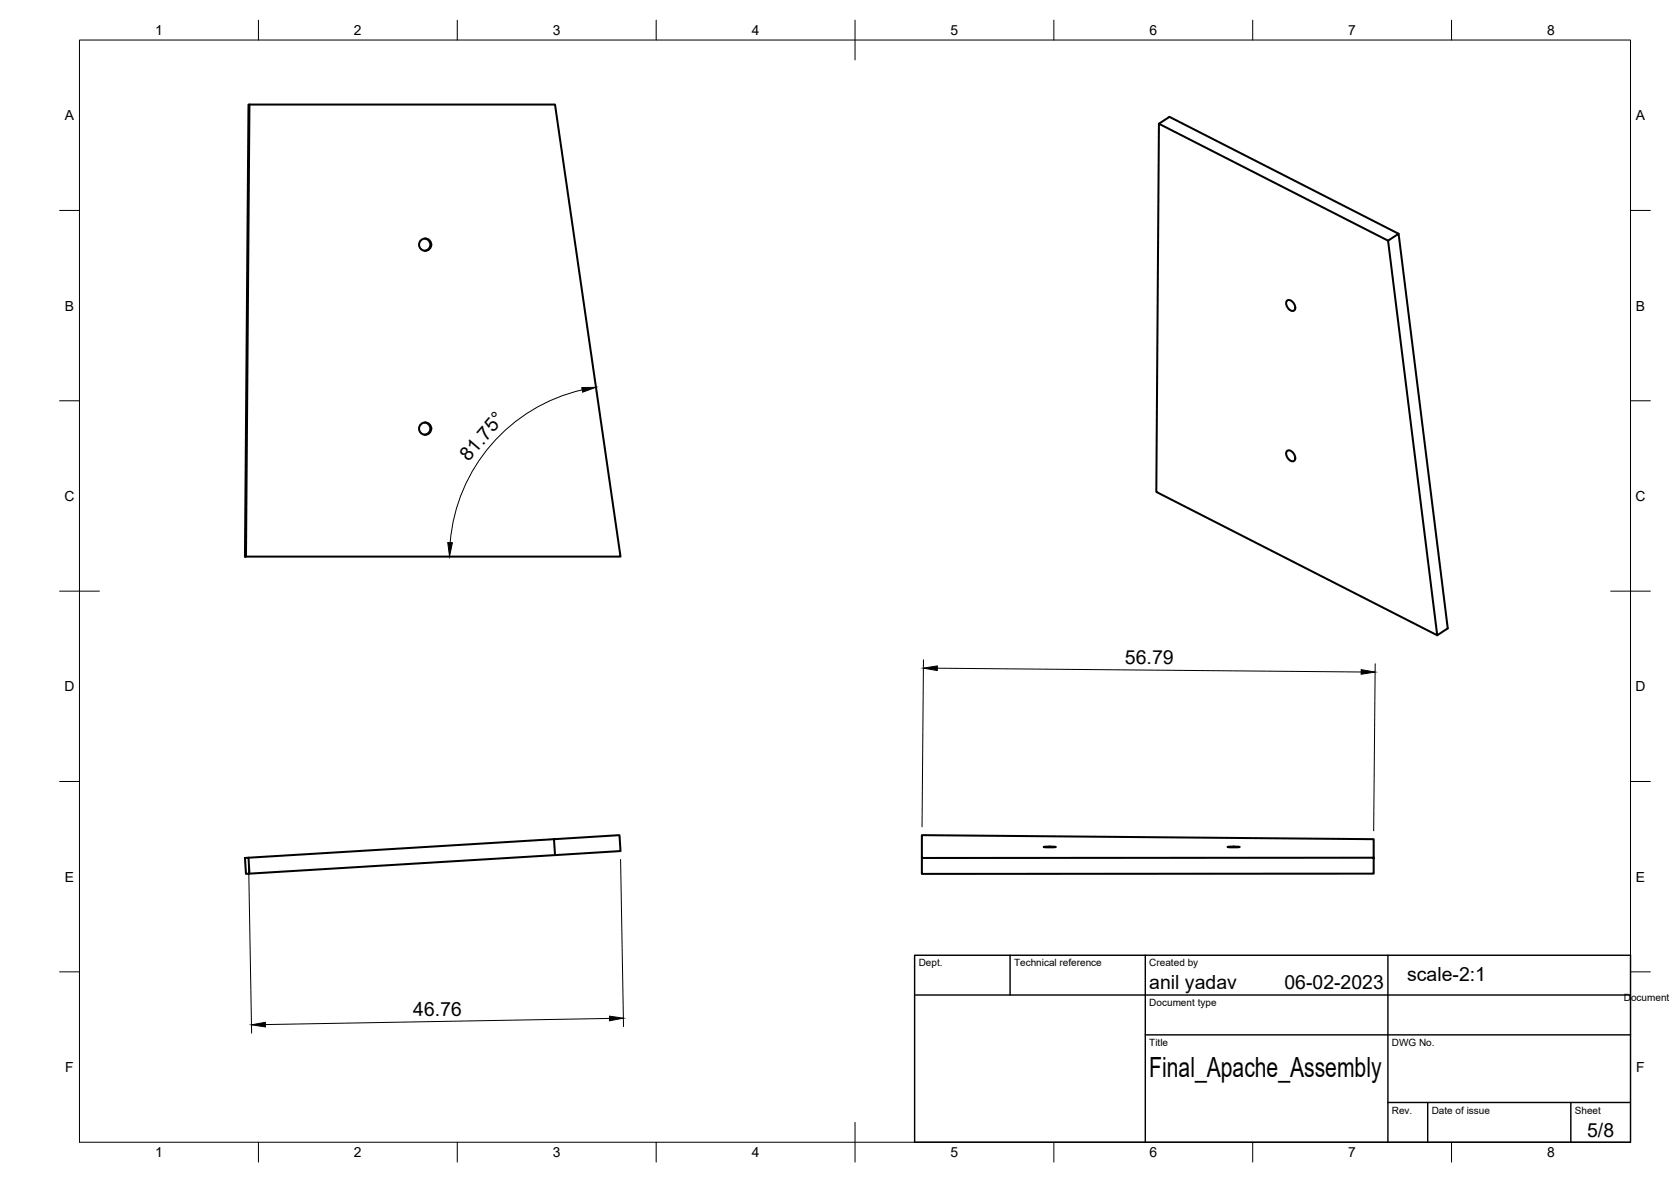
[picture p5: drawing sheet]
<svg xmlns="http://www.w3.org/2000/svg" width="420mm" height="297mm" viewBox="0 0 420 297" stroke-linecap="round" stroke-linejoin="round" font-family="sans-serif">
<!-- layer: Visible -->
<g fill="none" stroke="#000" stroke-width=".51">
<path d="M62.5 26.3h.2l-.9 113.6h-.2zM62.7 26.3h76.9l16.4 113.6h-94.2M291.4 31.1l57.6 29.4 2.7-1.8 12.3 99.2-2.6 1.7-70.7-36 .7-92.5 2.6-1.7 57.7 29.3M106.8 60a1.53 1.53 0 0 1 1.4 1.5 1.53 1.53 0 0 1-1.4 1.5M323.6 75.6a1.7 1.7 0 0 1 2 2.1 .99 .99 0 0 1-.9 .4 .99 .99 0 0 1-.8-.7 1.64 1.64 0 0 1-.3-1.8zM349 60.5l12.4 99.1M106.8 106.2a1.53 1.53 0 0 1 1.4 1.5 1.53 1.53 0 0 1-1.4 1.5M323.6 113.3a1.7 1.7 0 0 1 2 2.2 .99 .99 0 0 1-.9 .4 .99 .99 0 0 1-.8-.7 1.64 1.64 0 0 1-.3-1.9zM61.6 215.6l.9-.1 .2 4-.9 .1zM139.3 210.9l16.5-1 .2 4-16.4 1zM139.3 210.9l-76.8 4.6M139.6 214.9l-76.9 4.6"/>
<path d="M262.4 212.8h3.1zM308.7 212.8h3zM345.4 215.5v-4.6l-113.6-1v5.7l113.6-.1v4l-113.6 .1v-4"/>
<circle cx="106.9" cy="61.5" r="1.53"/>
<circle cx="106.9" cy="107.7" r="1.53"/>
</g>
<!-- layer: BORDER -->
<g fill="none" stroke="#000" stroke-width=".25">
<path d="M20 10.1h390v276.9h-390zM65 5.1v5M115 5.1v5M165 5.1v5M215 5.1v10M265 5.1v5M315 5.1v5M365 5.1v5M15 52.9h5M410 52.9h5M15 100.7h5M410 100.7h5"/>
<path d="M15 148.6h10M405 148.6h10M15 196.4h5M410 196.4h5M15 244.2h5M410 244.2h5M65 287v5M115 287v5M165 287v5M215 282.1v9.9M265 287v5M315 287v5"/>
<path d="M365 287v5"/>
</g>
<!-- layer: FD_Dimensions -->
<path d="M146.4 98a43 43 0 0 0-33.2 38.3M232.2 165.8l-.4 42M235.7 167.9l106.6 1M345.8 166.8l-.4 42M62.5 217.7l.8 41.9M156 216l.8 42M153.2 255.9l-86.5 1.6" fill="none" stroke="#000" stroke-width=".25"/>
<path d="M146.3 97.4l3.5-.1-3.3 1.3zM112.6 136.3l1.1 .1-.7 3.5zM232.2 167.9l3.5-.5v1.1zM342.3 168.3l3.5 .6-3.6 .5zM63.2 257.5l3.5-.6v1.2zM153.2 255.4l3.5 .5-3.4 .6z" fill="#000" stroke="#000" stroke-width=".25"/>
<!-- layer: TITLEBLOCK -->
<path d="M230 240.1h180v46.9h-180zM230 250h180M254 240.1v9.9M288 240.1v46.9M349 240.1v46.9M288 260.1h122M349 277.1h61M359 277.1v9.9M395 277.1v9.9" fill="none" stroke="#000" stroke-width=".36"/>
<text font-size="7" x="289" y="270.6">Final_Apache_Assembly</text>
<g font-size="4.9">
<text x="117.8" y="116.1" transform="rotate(-49 117.8 116.1)">81.75°</text>
<text x="282.9" y="166.9">56.79</text>
<text x="289" y="248.5">anil yadav</text>
<text x="323" y="248.5">06-02-2023</text>
<text x="353.8" y="246.6">scale-2:1</text>
<text x="103.9" y="255.4" transform="rotate(-1 103.9 255.4)">46.76</text>
<text x="399.1" y="285.7">5/8</text>
</g>
<g font-size="3.5">
<text x="39" y="8.8">1</text>
<text x="89" y="8.8">2</text>
<text x="139" y="8.8">3</text>
<text x="189" y="8.8">4</text>
<text x="239" y="8.8">5</text>
<text x="289" y="8.8">6</text>
<text x="339" y="8.8">7</text>
<text x="389" y="8.8">8</text>
<text x="16.3" y="30.2">A</text>
<text x="411.3" y="30.2">A</text>
<text x="16.3" y="78">B</text>
<text x="411.3" y="78">B</text>
<text x="16.2" y="125.9">C</text>
<text x="411.2" y="125.9">C</text>
<text x="16.2" y="173.7">D</text>
<text x="411.2" y="173.7">D</text>
<text x="16.3" y="221.6">E</text>
<text x="411.3" y="221.6">E</text>
<text x="16.4" y="269.4">F</text>
<text x="411.4" y="269.4">F</text>
<text x="39" y="290.8">1</text>
<text x="89" y="290.8">2</text>
<text x="139" y="290.8">3</text>
<text x="189" y="290.8">4</text>
<text x="239" y="290.8">5</text>
<text x="289" y="290.8">6</text>
<text x="339" y="290.8">7</text>
<text x="389" y="290.8">8</text>
</g>
<g font-size="2.5">
<text x="231" y="242.9">Dept.</text>
<text x="255" y="242.9">Technical reference</text>
<text x="289" y="242.9">Created by</text>
<text x="408.3" y="251.4">Document s</text>
<text x="289" y="252.8">Document type</text>
<text x="289" y="262.9">Title</text>
<text x="350" y="262.9">DWG No.</text>
<text x="350" y="279.9">Rev.</text>
<text x="360" y="279.9">Date of issue</text>
<text x="396" y="279.9">Sheet</text>
</g>
</svg>
